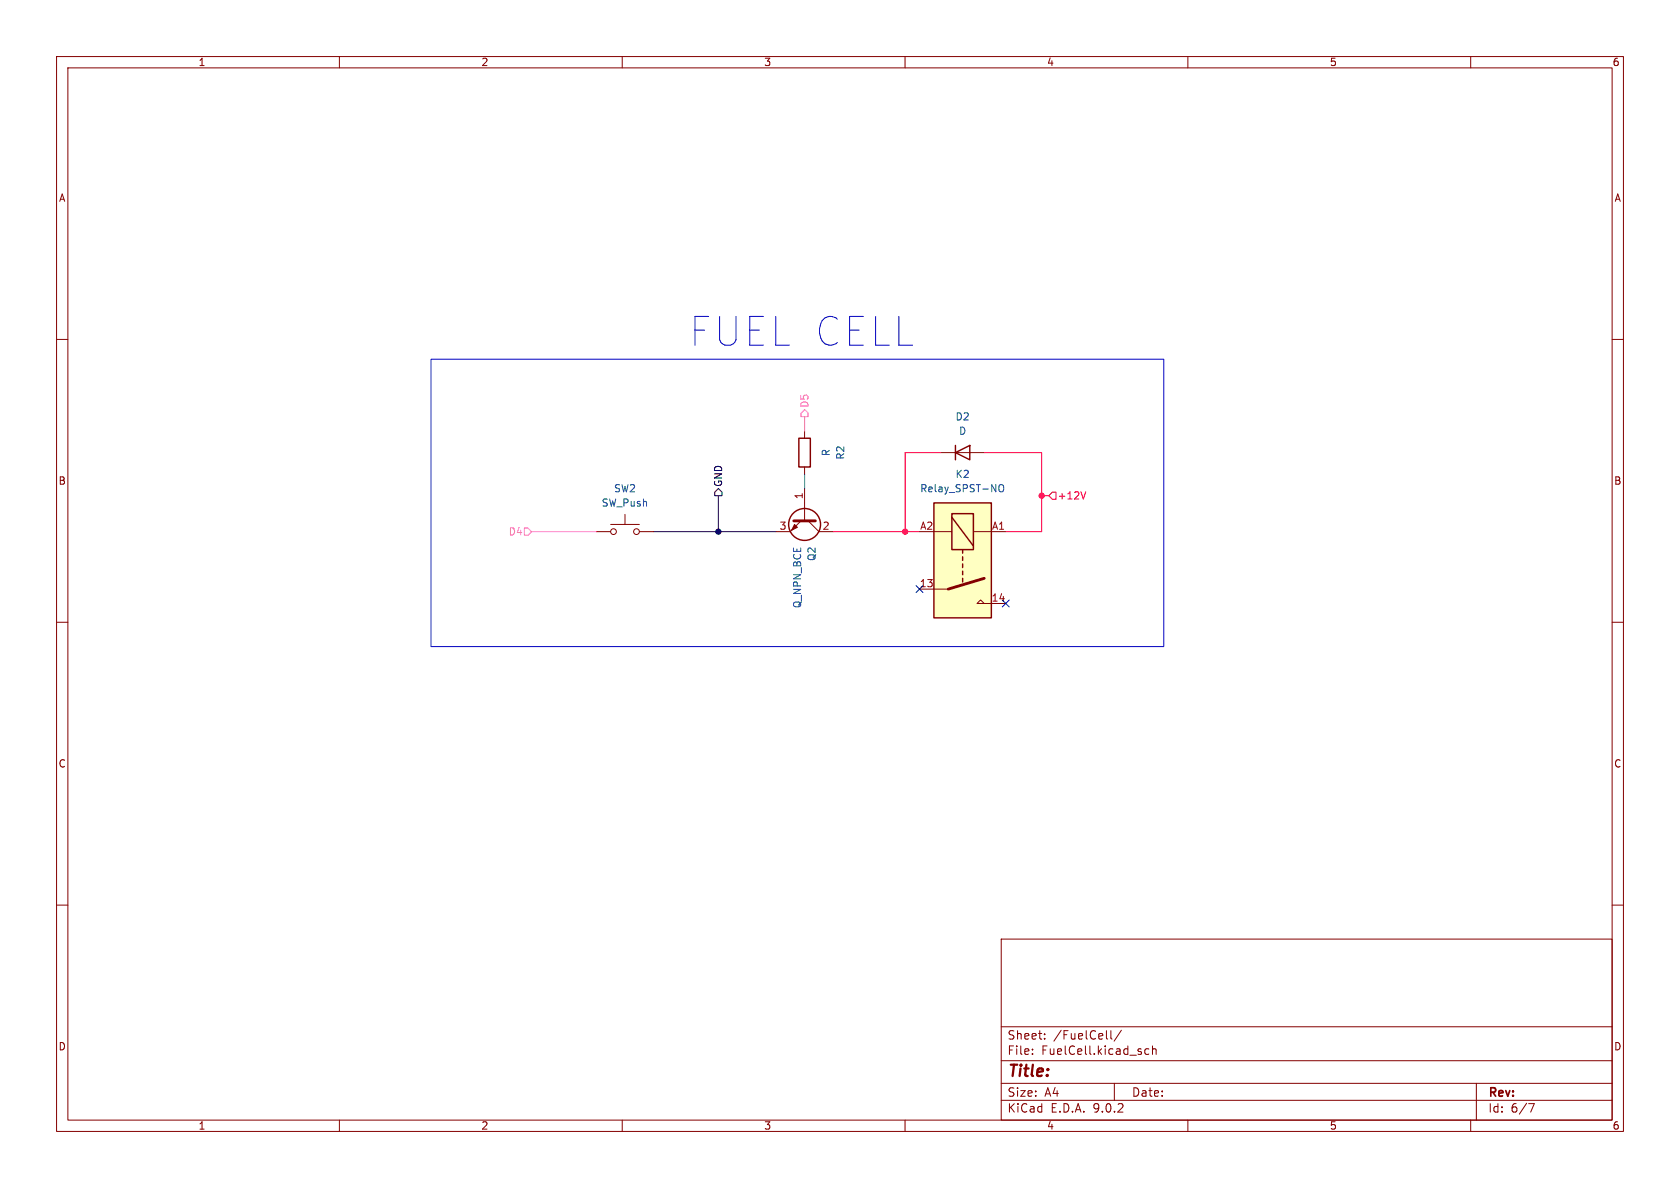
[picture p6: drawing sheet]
<svg xmlns="http://www.w3.org/2000/svg" width="297mm" height="210mm" viewBox="0 0 297 210" stroke-linecap="round" stroke-linejoin="round" font-family="sans-serif">
<g fill="none" stroke="#840000" stroke-width=".18">
<path d="M10 10h277v190h-277zM12 12h273v186h-273zM60 10v2M110 10v2M160 10v2M210 10v2M260 10v2M10 60h2M142.2 76.2v1.3M285 60h2M141.6 92.1l-1.9 1.9h-2.5M142.2 82.6v1.2"/>
<path d="M142.2 86.4v5.7M142.9 92.1l1.9 1.9h2.5M166.4 80h7.6M10 110h2M285 110h2M10 160h2M177 166h108v32h-108zM285 160h2M60 198v2M110 198v2M160 198v2M177 194.5h108"/>
<path d="M177 191.5h108M177 187.5h108M177 181.5h108M182.5 186.3v.1M182.5 185.5v.1M184.7 183.6v.1M184.7 182.8v.1M196.4 182.2v1.3l.2 .2M197 191.5v3M198.2 182.1l-1.2 2M203.1 185.5l-.4-.1-.3 .3v.4l.1 .2h.6M203.7 185.5l.3-.1 .3 .1 .1 .9"/>
<path d="M203.7 184.9v1.5M210 198v2M260 198v2M261 191.5v6.5M270.2 195.1h1l-.6 1.5"/>
</g>
<g fill="none" stroke="#840000" stroke-width=".25">
<path d="M141.2 77.5h2.1v5.1h-2.1zM168.9 78.7v2.6M168.9 80l2.5-1.3v2.6z"/>
<circle cx="142.2" cy="92.7" r="2.82"/>
</g>
<path d="M140.3 92.1h3.8" fill="none" stroke="#840000" stroke-width=".51"/>
<path d="M140.5 92.7l.5 .5-1 .5z" fill="#840000" stroke="#840000" stroke-width=".18"/>
<path d="M165.1 88.9h10.2v20.3h-10.2z" fill="#ffffc2"/>
<g fill="none" stroke="#840000" stroke-width=".18">
<path d="M105.4 94h2.5M107.9 92.7h5.1M110.5 90.9v1.8M113 94h2.6M165.1 94h3.2M172.1 94h5.7M162.6 104.1h5M174 106.7l-.6-.7-.7 .7h5.1"/>
<circle cx="108.5" cy="94" r=".51"/>
<circle cx="112.5" cy="94" r=".51"/>
</g>
<path d="M165.1 88.9h10.2v20.3h-10.2zM168.3 90.8h3.8v6.4h-3.8zM168.3 91.4l3.8 5.1M170.2 97.2v.6M170.2 98.4v.7M170.2 99.7v.6M170.2 101v.6M170.2 102.2v.7" fill="none" stroke="#840000" stroke-width=".25"/>
<path d="M174 102.2l-6.4 1.9" fill="none" stroke="#840000" stroke-width=".51"/>
<path d="M176.8 85.7h.1a.43 .43 0 0 1 .5 .4v.4a.42 .42 0 0 1-.4 .5 .42 .42 0 0 1-.4-.5v-.4z" fill="none" stroke="#006464" stroke-width=".18"/>
<path d="M115.6 94h21.6M126.4 87l.6-.6 .6 .6v.6h-1.2zM127 87.6v6.4" fill="none" stroke="#000" stroke-width=".18"/>
<path d="M142.2 72.4l.7 .6v.7h-1.3v-.7zM142.2 73.7v2.5M92.7 93.3h.6l.7 .7-.7 .6h-.6zM94 94h11.4" fill="none" stroke="#f0f" stroke-width=".18"/>
<path d="M147.3 94h15.3M166.4 80h-6.4v14M174 80h10.1v14h-6.3M184.1 87.6h1.3M186.1 87h.6v1.3h-.6l-.7-.7zM191.9 86.9l-.4 1.3" fill="none" stroke="#f00" stroke-width=".18"/>
<path d="M142.2 83.8v2.6" fill="none" stroke="#009600" stroke-width=".18"/>
<path d="M162 103.5l1.2 1.2M163.2 103.5l-1.2 1.2M177.2 106.1l1.2 1.2M178.4 106.1l-1.2 1.2" fill="none" stroke="#000084" stroke-width=".18"/>
<path d="M76.2 63.5h129.5v50.8h-129.5z" fill="none" stroke="#0000c2" stroke-width=".18"/>
<g fill="#f00" stroke="#f00" stroke-width=".18">
<circle cx="160" cy="94" r=".46"/>
<circle cx="184.1" cy="87.6" r=".46"/>
</g>
<circle cx="127" cy="94" r=".46" fill="#000" stroke="#000" stroke-width=".18"/>
<text font-size="7.1" fill="#0000c2" x="121.9" y="61.4">FUEL CELL</text>
<text font-size="2.8" fill="#840000" x="178" y="190.9">Title:</text>
<g font-size="2.1" fill="#840000">
<text x="178" y="184">Sheet:</text>
<text x="186.2" y="184">/FuelCell/</text>
<text x="178" y="186.7">File:</text>
<text x="184.1" y="186.7">FuelCell.kicad_sch</text>
<text x="178" y="196.9">KiCad</text>
<text x="178" y="194.1">Size:</text>
<text x="184.7" y="194.1">A4</text>
<text x="185.7" y="196.9">E.D.A.</text>
<text x="193.3" y="196.9">9.0.2</text>
<text x="200" y="194.1">Date:</text>
<text x="263" y="194.3">Rev:</text>
<text x="263" y="196.9">Id:</text>
<text x="267.1" y="196.9">6/7</text>
</g>
<g font-size="1.8" fill="#840000">
<text x="35" y="11.9">1</text>
<text x="85" y="11.9">2</text>
<text x="135" y="11.9">3</text>
<text x="185" y="11.9">4</text>
<text x="235" y="11.9">5</text>
<text x="285" y="11.9">6</text>
<text x="10.3" y="35.9">A</text>
<text x="285.3" y="35.9">A</text>
<text x="10.3" y="85.9">B</text>
<text x="285.3" y="85.9">B</text>
<text x="10.3" y="135.9">C</text>
<text x="285.3" y="135.9">C</text>
<text x="10.3" y="185.9">D</text>
<text x="285.3" y="185.9">D</text>
<text x="35" y="199.9">1</text>
<text x="85" y="199.9">2</text>
<text x="135" y="199.9">3</text>
<text x="185" y="199.9">4</text>
<text x="235" y="199.9">5</text>
<text x="285" y="199.9">6</text>
</g>
<g font-size="1.8" fill="#f0f">
<text x="143.1" y="72.2" transform="rotate(-90 143.1 72.2)">D5</text>
<text x="89.8" y="94.8">D4</text>
</g>
<g font-size="1.8" fill="#006464">
<text x="168.8" y="74.5">D2</text>
<text x="169.4" y="77.1">D</text>
<text x="146.9" y="80.7" transform="rotate(-90 146.9 80.7)">R</text>
<text x="149.5" y="81.4" transform="rotate(-90 149.5 81.4)">R2</text>
<text x="106.3" y="89.8">SW_Push</text>
<text x="108.5" y="87.2">SW2</text>
<text x="162.6" y="87.2">Relay_SPST-NO</text>
<text x="168.8" y="84.7">K2</text>
<text x="144.4" y="99.3" transform="rotate(-90 144.4 99.3)">Q2</text>
<text x="141.8" y="107.6" transform="rotate(-90 141.8 107.6)">Q_NPN_BCE</text>
</g>
<text font-size="1.8" x="127.9" y="86.2" transform="rotate(-90 127.9 86.2)">GND</text>
<g font-size="1.8" fill="#a90000">
<text x="142" y="88.3" transform="rotate(-90 142 88.3)">1</text>
<text x="137.7" y="93.7">3</text>
<text x="145.3" y="93.7">2</text>
<text x="162.6" y="93.7">A2</text>
<text x="175.3" y="93.7">A1</text>
<text x="162.5" y="103.9">13</text>
<text x="175.2" y="106.4">14</text>
</g>
<text font-size="1.8" fill="#f00" x="186.9" y="88.5">+12V</text>
</svg>
